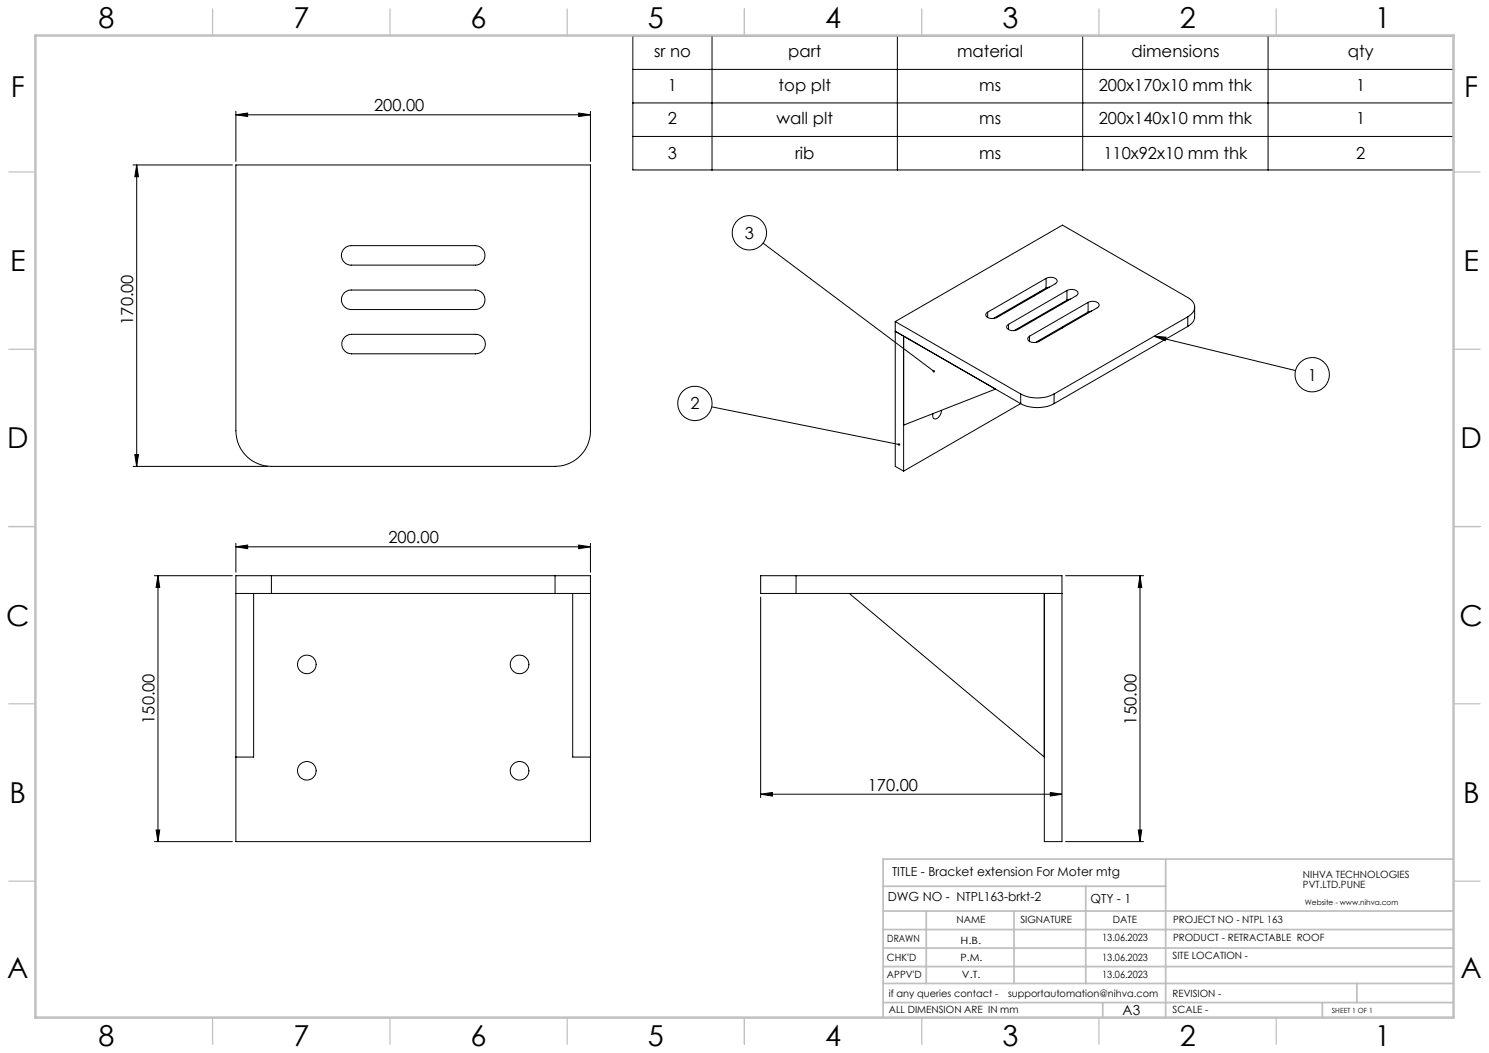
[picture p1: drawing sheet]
<svg xmlns="http://www.w3.org/2000/svg" width="420mm" height="297mm" viewBox="0 0 420 297" stroke-linecap="round" stroke-linejoin="round" font-family="sans-serif">
<g fill="none" stroke="#000" stroke-width=".28">
<path d="M178.5 10.1h231.5v37.8h-231.5zM178.5 19.6h231.5M200.8 10.1v37.8M253.1 10.1v37.8M305.4 10.1v37.8M357.7 10.1v37.8M66.5 32.4l3.4-.5v1zM66.5 31.4v14.1M66.5 32.4h100M163.2 31.9l3.3 .5-3.3 .5zM166.5 31.4v14.1M178.5 29h231.5"/>
<path d="M178.5 38.5h231.5M37.5 46.5h28M38.6 46.5v85M38.6 46.5l.5 3.3h-1.1zM66.5 46.5h100v75a10 10 0 0 1-9.9 10h-80a10 10 0 0 1-10.1-10zM97.1 70.1a2.7 2.7 0 0 1 2-.8h35a2.75 2.75 0 0 1 2.7 2.7 2.75 2.75 0 0 1-2.7 2.8h-35a2.75 2.75 0 0 1-2.6-1.7 2.75 2.75 0 0 1 .6-3zM215.2 68.6l48.2 36.1M295.1 78.5a2.23 2.23 0 0 1 3.1 .8l-.5 .7-16.5 9.6a2.55 2.55 0 0 1-3.1-.5 .8 .8 0 0 1 .5-1.1M295.1 78.5l-16.5 9.5M295.1 78.5v2.7M97.1 82.6l.9-.6 1.1-.2h35a2.75 2.75 0 0 1 2.7 2.8 2.75 2.75 0 0 1-2.7 2.7h-35a2.77 2.77 0 0 1-2.6-1.7 2.77 2.77 0 0 1 .6-3zM97.2 95.1a2.7 2.7 0 0 1 2-.8h35a2.75 2.75 0 0 1 2.7 2.7 2.75 2.75 0 0 1-2.7 2.8h-35a2.75 2.75 0 0 1-2.6-1.7 2.75 2.75 0 0 1 .6-3z"/>
<path d="M252.5 90.7v40.8l2.4 1.4M252.5 90.7l35.4 20.4M278.6 88v1.6M284.5 91.5v1.5M290.4 94.8v1.5M292 83l-.3 .5M293.2 82.3l.3 .1M295.1 81.2l-14.9 8.6M296.1 81l-1 .2M299.7 85.4v.3M299.7 92.2v.3M301 81.9a2.23 2.23 0 0 1 3.1 .8l-.5 .7-16.5 9.6a2.2 2.2 0 0 1-3.1-.8l.5-.7"/>
<path d="M301 81.9l-16.5 9.6M301 81.9v2.8M301 84.7l-14.9 8.5M301.9 84.4l-.9 .3M306.9 85.3a2.25 2.25 0 0 1 3.2 .7l-.6 .8-16.5 9.5a2.55 2.55 0 0 1-3.1-.5 .82 .82 0 0 1 .5-1M306.9 85.3l-16.5 9.5M306.9 85.3v2.7M306.9 88l-14.9 8.6M307.9 87.7l-1 .3M325.5 94.8l3.4 .3-.3 1zM325.5 94.8l39.9 9.7M335 89.4a2.87 2.87 0 0 0 2-2.8 2.87 2.87 0 0 0-2-2.7l-35.3-20.4-47.2 27.2"/>
<path d="M335 89.4l-37.7 21.7M335 89.4v2.7M335 92.1l-37.7 21.7M337 86.6v2.8a3.2 3.2 0 0 1-2 2.7M200.8 114.8l52.8 10.6M265.5 115.7a2.25 2.25 0 0 1-2 2.4l-.4-.6 .1-.8M280.8 109.7l-25.9 10.2M287.9 111.1a10.4 10.4 0 0 0 9.4 0M287.9 113.8a10.4 10.4 0 0 0 9.4 0M287.9 113.8l-35.4-20.4 2.4 1.4v38.1M287.9 113.8l-33 19.1M287.9 111.1v2.7"/>
<path d="M297.3 111.1v2.7M37.5 131.5h38.1M38 128.2h1.1l-.5 3.3zM66.5 154.2l3.4-.5v1.1zM66.5 153.2v8.2M66.5 154.2h100M163.2 153.7l3.3 .5-3.3 .6zM166.5 153.2v8.2M43.5 162.4h22M44.6 162.4l.4 3.3h-1zM44.6 162.4v75M66.5 167.4h10.1"/>
<path d="M71.5 167.4v46.1h-5M76.6 162.4h-10.1v75h100v-75h-9.9M76.6 162.4h80M76.6 162.4v5M76.6 167.4h80M156.6 167.4h9.9M156.6 162.4v5M161.5 167.4v46.1h5M214.6 168.4v56.6M224.5 162.4h-9.9v5h9.9M224.5 162.4h75v75h-4.9v-70M224.5 167.4h75"/>
<path d="M224.5 162.4v5M239.6 167.4l55 46.1M300.6 162.4h21.9M321.6 162.4l.5 3.3h-1zM321.6 162.4v75M43.5 237.4h22M44 234.1h1l-.4 3.3zM214.6 224l3.3-.5v1zM214.6 224h84.9M296.3 223.5l3.2 .5-3.2 .5zM300.6 237.4h21.9M321.1 234.1h1l-.5 3.3z"/>
<circle cx="211.4" cy="65.7" r="4.8"/>
<circle cx="196" cy="113.8" r="4.8"/>
<circle cx="370.1" cy="105.7" r="4.8"/>
<circle cx="86.6" cy="187.4" r="2.63"/>
<circle cx="146.6" cy="187.4" r="2.63"/>
<circle cx="86.6" cy="217.4" r="2.62"/>
<circle cx="146.6" cy="217.4" r="2.62"/>
</g>
<g fill="none" stroke="#c0c0c0" stroke-width=".35">
<path d="M60 2.5v7.5M110 2.5v7.5M160 2.5v7.5M210 2.5v7.5M260 2.5v7.5M310 2.5v7.5M360 2.5v7.5M2.5 48.5h7.5M410 48.5h7.5M2.5 98.5h7.5M410 98.5h7.5M2.5 148.5h7.5"/>
<path d="M410 148.5h7.5M2.5 198.5h7.5M410 198.5h7.5M2.5 248.5h7.5M410 248.5h7.5M60 287v7.5M110 287v7.5M160 287v7.5M210 287v7.5M260 287v7.5M310 287v7.5M360 287v7.5"/>
</g>
<g fill="none" stroke="#c0c0c0" stroke-width=".5">
<path d="M249.1 257h160.9M249.1 250h79.7M261.3 257v20.4M286 257v20.4M306.2 250v27.4M328.8 242.3v44.7M410 242.3h-160.9v44.7M249.1 272.6h160.9M249.1 267.4h160.9M249.1 262.2h160.9M249.1 277.4h160.9M382.7 277.4v5.4"/>
<path d="M249.1 282.8h160.9M311 282.8v4.2M373 282.8v4.2"/>
</g>
<path d="M10 10h400v277h-400z" fill="none" stroke="#c0c0c0" stroke-width=".7"/>
<g fill="#000">
<path d="M66.5 32.4l3.4-.5v1zM163.2 31.9l3.3 .5-3.3 .5z"/>
<path d="M325.5 94.8l3.4 .3-.3 1zM253.4 125.1v.6h.4l.1-.3h-.3h.3l-.1-.3zM263.1 104.5v.4h.6l-.3-.2 .3 .2-.1-.4z"/>
<path d="M38 128.2h1.1l-.5 3.3zM38.6 46.5l.5 3.3h-1.1z"/>
<path d="M66.5 154.2l3.4-.5v1.1zM163.2 153.7l3.3 .5-3.3 .6z"/>
<path d="M44.6 162.4l.4 3.3h-1zM44 234.1h1l-.4 3.3zM321.6 162.4l.5 3.3h-1zM321.1 234.1h1l-.5 3.3z"/>
<path d="M296.3 223.5l3.2 .5-3.2 .5zM214.6 224l3.3-.5v1z"/>
</g>
<g font-size="8.1">
<text x="27.8" y="8">8</text>
<text x="82.8" y="8">7</text>
<text x="132.8" y="8">6</text>
<text x="182.8" y="8">5</text>
<text x="232.8" y="8">4</text>
<text x="282.8" y="8">3</text>
<text x="332.8" y="8">2</text>
<text x="387.8" y="8">1</text>
<text x="3" y="27.2">F</text>
<text x="413" y="27.2">F</text>
<text x="2.8" y="76.5">E</text>
<text x="412.8" y="76.5">E</text>
<text x="2" y="126.5">D</text>
<text x="412" y="126.5">D</text>
<text x="1.7" y="176.5">C</text>
<text x="411.7" y="176.5">C</text>
<text x="2.7" y="226.5">B</text>
<text x="412.7" y="226.5">B</text>
<text x="2" y="275.7">A</text>
<text x="412" y="275.7">A</text>
<text x="27.8" y="295">8</text>
<text x="82.8" y="295">7</text>
<text x="132.8" y="295">6</text>
<text x="182.8" y="295">5</text>
<text x="232.8" y="295">4</text>
<text x="282.8" y="295">3</text>
<text x="332.8" y="295">2</text>
<text x="387.8" y="295">1</text>
</g>
<g font-size="4.7">
<text x="184.5" y="16.1">sr no</text>
<text x="222.3" y="16.1">part</text>
<text x="270" y="16.1">material</text>
<text x="319.1" y="16.1">dimensions</text>
<text x="380.2" y="16.1">qty</text>
<text x="188.4" y="25.5">1</text>
<text x="219.6" y="25.5">top plt</text>
<text x="276.2" y="25.5">ms</text>
<text x="309.9" y="25.5">200x170x10 mm thk</text>
<text x="382.6" y="25.5">1</text>
<text x="105.5" y="31.3">200.00</text>
<text x="188.4" y="35">2</text>
<text x="219" y="35">wall plt</text>
<text x="276.2" y="35">ms</text>
<text x="309.9" y="35">200x140x10 mm thk</text>
<text x="382.6" y="35">1</text>
<text x="188.4" y="44.9">3</text>
<text x="224.2" y="44.9">rib</text>
<text x="276.2" y="44.9">ms</text>
<text x="311.2" y="44.9">110x92x10 mm thk</text>
<text x="382.5" y="44.9">2</text>
<text x="210.1" y="67.3">3</text>
<text x="37.6" y="91.6" transform="rotate(-90 37.6 91.6)">170.00</text>
<text x="368.9" y="107.4">1</text>
<text x="194.7" y="115.5">2</text>
<text x="109.6" y="153.2">200.00</text>
<text x="43.6" y="204.1" transform="rotate(-90 43.6 204.1)">150.00</text>
<text x="320.6" y="204.4" transform="rotate(-90 320.6 204.4)">150.00</text>
<text x="244.8" y="223">170.00</text>
</g>
<text font-size="3.9" x="316.7" y="286.4">A3</text>
<g font-size="3.5">
<text x="251.6" y="247">TITLE - Bracket extension For Moter mtg</text>
<text x="250.4" y="254.2">DWG NO - NTPL163-brkt-2</text>
<text x="307.6" y="254.8">QTY - 1</text>
</g>
<g font-size="2.8">
<text x="367.5" y="247.7">NIHVA TECHNOLOGIES</text>
<text x="367.5" y="250.5">PVT.LTD.PUNE</text>
<text x="269.8" y="260.4">NAME</text>
<text x="287.8" y="260.4">SIGNATURE</text>
<text x="313.9" y="260.5">DATE</text>
<text x="330.9" y="260.5">PROJECT NO - NTPL 163</text>
<text x="250.3" y="265.7">DRAWN</text>
<text x="270.9" y="266.1">H.B.</text>
<text x="310.9" y="265.5">13.06.2023</text>
<text x="330.9" y="265.5">PRODUCT - RETRACTABLE ROOF</text>
<text x="250.2" y="271.1">CHK'D</text>
<text x="250.2" y="275.8">APPV'D</text>
<text x="270.9" y="271.1">P.M.</text>
<text x="271.3" y="275.8">V.T.</text>
<text x="310.9" y="271.1">13.06.2023</text>
<text x="310.9" y="275.8">13.06.2023</text>
<text x="330.7" y="270.6">SITE LOCATION -</text>
<text x="250.7" y="281.1">if any queries contact -</text>
<text x="284.3" y="281.1">supportautomation@nihva.com</text>
<text x="330.7" y="281.1">REVISION -</text>
<text x="250.7" y="285.6">ALL DIMENSION ARE IN mm</text>
<text x="330.7" y="285.6">SCALE -</text>
</g>
<text font-size="2.1" x="368.1" y="255.1">Website - www.nihva.com</text>
<text font-size="2" x="375.7" y="285.6">SHEET 1 OF 1</text>
</svg>
